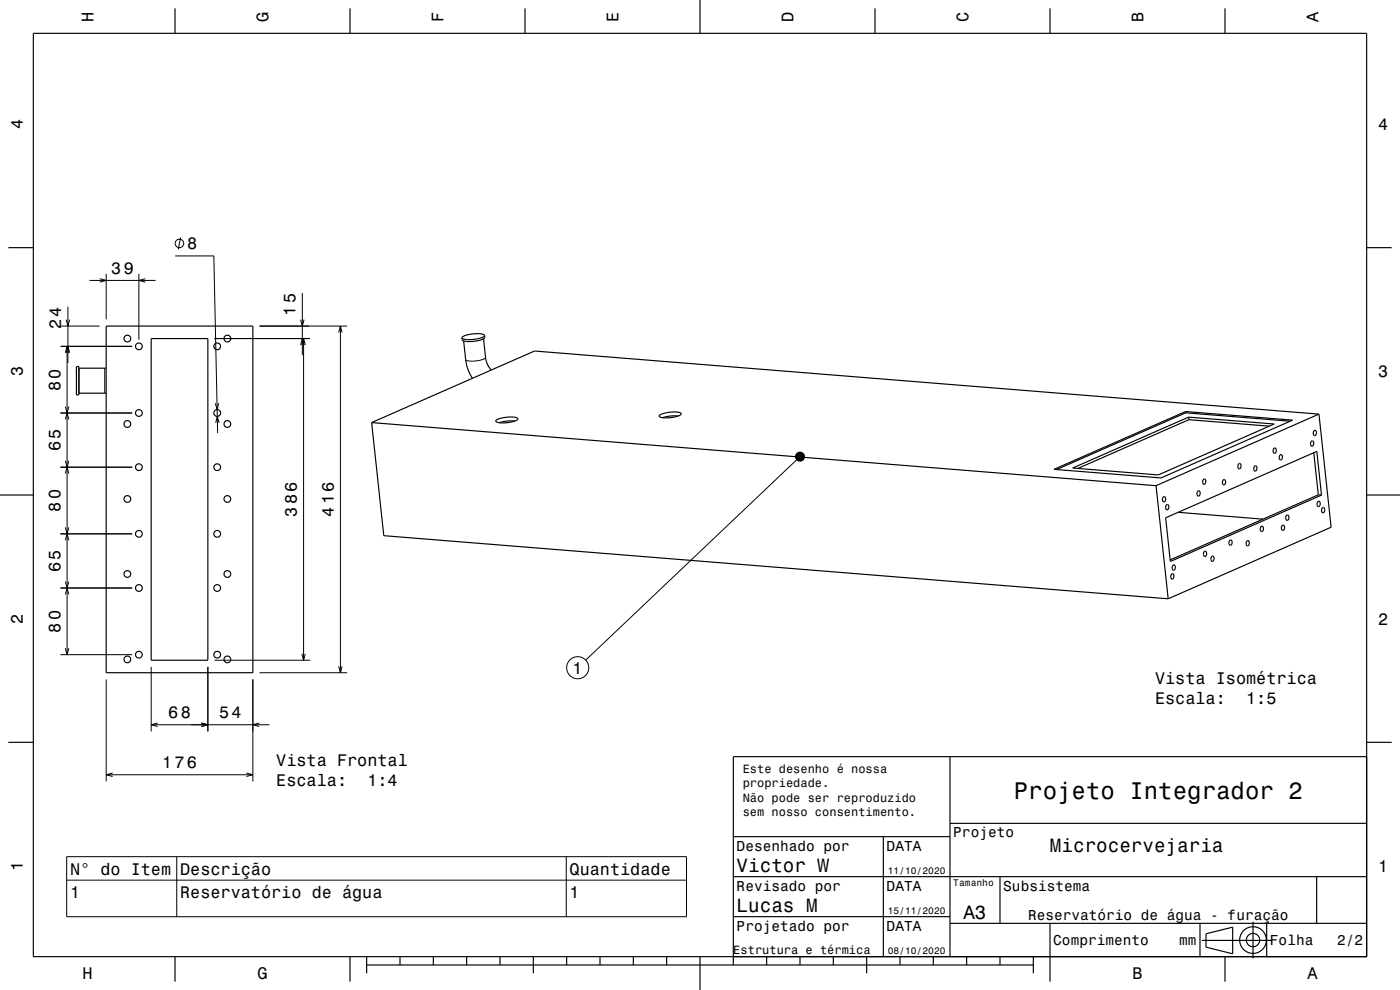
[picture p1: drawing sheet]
<svg xmlns="http://www.w3.org/2000/svg" width="420mm" height="297mm" viewBox="0 0 420 297" stroke-linecap="round" stroke-linejoin="round" font-family="sans-serif">
<g fill="none" stroke="#000" stroke-width=".3">
<path d="M52.5 76.8h11.6l1.2 53.1M54.2 71.3l-.7 3.5M18.4 97.8h11.5M19.9 95.9l.5 1.9 .5-1.9M20.4 92v16.9M26.9 84.1h19.8M29.9 83.6l2 .5-2 .5M31.9 82.1v13.7M41.7 82.1v19.8M43.6 83.6l-1.9 .5 1.9 .5M77.9 97.8h26.2M90.2 95.9l.5 1.9 .5-1.9"/>
<path d="M90.7 87.9v18.7M101.6 99.8l.5-2 .5 2M102.1 97.8v104M18.1 103.9h21.6M19.6 105.8l.5-1.9 .5 1.9M19.9 105.8l.5-1.9 .5 1.9M20.1 103.9v92.5M31.4 110.5v7.5M64.4 101.6h28.7M90.2 103.5l.5-1.9 .5 1.9M90.6 103.5l.5-1.9 .5 1.9M91.1 101.6v96.5"/>
<path d="M145.7 107.2a6.5 6.5 0 0 1-5.1 1.1l-.9-.4M18.1 123.9h21.6M19.6 125.8l.5-1.9 .5 1.9M19.6 138.2l.5 2 .5-2M19.6 122l.5 1.9 .5-1.9M65.6 120.9l-.5 2-.5-1.9M65.7 126.8l-.5-1.9-.5 2M240 137l-64.3 61M18.1 140.2h21.6M19.6 142.1l.5-1.9 .5 1.9M19.6 158.2l.5 2 .5-2M18.1 176.4h21.6"/>
<path d="M18.1 160.2h21.6M19.6 178.3l.5-1.9 .5 1.9M19.6 162.1l.5-1.9 .5 1.9M19.6 174.5l.5 1.9 .5-1.9M18.1 196.4h21.6M19.6 194.5l.5 1.9 .5-1.9M64.4 198.1h28.7M90.6 196.1l.5 2 .5-2M101.6 199.9l.5 1.9 .5-1.9M31.9 203.8v30.6M45.4 200.1v19.3M45.4 217.4h35.5"/>
<path d="M47.3 216.9l-1.9 .5 1.9 .5M60.4 216.9l2 .5-2 .5M62.4 200.1v19.3M75.9 203.8v30.6M77.8 216.9l-1.9 .5 1.9 .5M77.9 201.8h26.2M31.9 232.4h44M33.8 231.9l-1.9 .5 1.9 .5M73.9 231.9l2 .5-2 .5M20 257h186v18h-186zM53 257v18M169.9 257v18"/>
<path d="M20 264h186"/>
<circle cx="53.8" cy="73" r="1.28"/>
<circle cx="173.3" cy="200.3" r="3.3"/>
</g>
<g fill="none" stroke="#000" stroke-width=".35">
<path d="M10 10h400v277h-400zM52.5 2.5v7.5M105 2.5v7.5M157.5 2.5v7.5M210 0v10M262.5 2.5v7.5M315 2.5v7.5M367.5 2.5v7.5M2.5 74.3h7.5M410 74.3h7.5M31.9 97.8h44v104h-44zM22.9 110h.8v8.5h-.8z"/>
<path d="M23.7 110.5h8.2M23.7 118h8.2M45.4 101.6h17v96.5h-17zM139.1 102.3l.8 7 .6 1.9 1.2 2.3M145.1 101.6l.7 6.5 .6 1.5 1 1.4M145.4 100.6a6.6 6.6 0 0 0-5.3-.1l-1.1 .4-.4 .5M145.4 100.6a6.3 6.3 0 0 1-5 1.3l-1.3-.2-.5-.3M145.4 100.6v.6a6.2 6.2 0 0 1-4.9 1.3l-1.7-.3-.2-.8M111.5 126.8l3.6 33.9 235.4 18.9M111.5 126.8l235.3 18.9M148.8 126.1l1.5-.6 2.1-.4 2 .1 1 .4-.5 .5-1.3 .4-3.3 .4a1.1 1.1 0 0 1-1.5-.7zM154.4 126.3h-2.3l-2.3 .5"/>
<path d="M197.9 124.6l1.6-.7 2.5-.3a2.09 2.09 0 0 1 2.4 .6l-1.4 .7-2.8 .5a2.36 2.36 0 0 1-2.5-.6zM203.5 124.8h-2.3l-2.4 .5M355.7 123.5v.3M355.7 123.8l-38.7 17.1M355.7 123.8l31.3 2.6M356.6 125.1l.1 .8M356.7 125.9l24.1 2M356.7 125.9l-33.3 14.6M371.6 139.2a.52 .52 0 0 1 .7 0 .52 .52 0 0 1 0 .7 .55 .55 0 0 1-.6 .7 .55 .55 0 0 1-.3-.8zM376.4 139.9a.52 .52 0 0 1 .7 0 .52 .52 0 0 1 0 .7 .55 .55 0 0 1-.6 .7 .55 .55 0 0 1-.4-.8zM382.2 134.5a.75 .75 0 0 1 .8 .6 .75 .75 0 0 1-.5 .9 .82 .82 0 0 1-.6-.7 .82 .82 0 0 1 .3-.8zM384 136.5a.52 .52 0 0 1 .7 .1 .52 .52 0 0 1 0 .7 .55 .55 0 0 1-.6 .7 .55 .55 0 0 1-.3-.9z"/>
<path d="M393.4 132.4a.52 .52 0 0 1 .7 .1 .52 .52 0 0 1 0 .6 .55 .55 0 0 1-.6 .8 .55 .55 0 0 1-.3-.9zM394.1 135.8l1.4 12.7M394.2 129.2a.75 .75 0 0 1 .9 .6 .75 .75 0 0 1-.6 .9 .82 .82 0 0 1-.6-.6 .82 .82 0 0 1 .3-.9zM395.7 124.2l3.6 34-48.8 21.4M395.7 124.2l-235.3-18.9-48.9 21.5M395.7 124.2l-48.9 21.5M0 148.5h10M316.2 140.8l39.5-17.3 32.1 2.5-39.5 17.4zM321.8 140.4l34.8-15.3 25.7 2.1-34.8 15.3zM346.8 145.7l3.7 33.9M349 149.1a.52 .52 0 0 1 .7 .1 .52 .52 0 0 1 0 .6 .55 .55 0 0 1-.6 .8 .55 .55 0 0 1-.4-.9zM349.7 155.3l45.3-19.9 1.5 13.1-45.4 20z"/>
<path d="M350 151.5a.52 .52 0 0 1 .6 .1 .52 .52 0 0 1 .1 .6 .55 .55 0 0 1-.6 .8 .55 .55 0 0 1-.4-.9zM353.4 153.7l25.5 2M359.4 147.3a.52 .52 0 0 1 .6 .1 .52 .52 0 0 1 0 .7 .55 .55 0 0 1-.5 .7 .55 .55 0 0 1-.4-.8zM361 143.8a.52 .52 0 0 1 .7 .1 .52 .52 0 0 1 0 .7 .55 .55 0 0 1-.6 .7 .55 .55 0 0 1-.3-.9zM367 144a.52 .52 0 0 1 .7 .1 .52 .52 0 0 1 0 .6 .55 .55 0 0 1-.6 .8 .55 .55 0 0 1-.4-.9zM378.3 158a.52 .52 0 0 1 .7 .1 .52 .52 0 0 1 0 .6 .55 .55 0 0 1-.6 .8 .55 .55 0 0 1-.3-.9zM384.7 157.7a.75 .75 0 0 1 .8 .5 .75 .75 0 0 1-.5 .9 .82 .82 0 0 1-.6-.6 .82 .82 0 0 1 .3-.8zM386 154.6a.52 .52 0 0 1 .6 .1 .52 .52 0 0 1 .1 .7 .55 .55 0 0 1-.6 .7 .55 .55 0 0 1-.4-.9zM395.4 150.5a.52 .52 0 0 1 .6 .1 .52 .52 0 0 1 .1 .6 .55 .55 0 0 1-.6 .8 .55 .55 0 0 1-.4-.9zM395.5 148.5h1M395.5 148.5l-44.4 19.5M396.7 152.4a.75 .75 0 0 1 .8 .6 .75 .75 0 0 1-.5 .8 .82 .82 0 0 1-.6-.6 .82 .82 0 0 1 .3-.8z"/>
<path d="M410 148.5h10M351.5 172.2a.52 .52 0 0 1 .6 .1 .52 .52 0 0 1 .1 .7 .55 .55 0 0 1-.6 .7 .55 .55 0 0 1-.4-.9zM351.9 169.6a.52 .52 0 0 1 .7 .1 .52 .52 0 0 1 0 .6 .55 .55 0 0 1-.6 .8 .55 .55 0 0 1-.4-.9zM361.3 165.5a.52 .52 0 0 1 .7 0 .52 .52 0 0 1 0 .7 .55 .55 0 0 1-.6 .7 .55 .55 0 0 1-.4-.8zM363.5 166.9a.52 .52 0 0 1 .7 .1 .52 .52 0 0 1 0 .7 .55 .55 0 0 1-.6 .7 .55 .55 0 0 1-.3-.8zM368.9 162.1a.52 .52 0 0 1 .7 .1 .52 .52 0 0 1 0 .7 .55 .55 0 0 1-.6 .7 .55 .55 0 0 1-.3-.9zM374.1 162.3a.52 .52 0 0 1 .7 .1 .52 .52 0 0 1 0 .7 .55 .55 0 0 1-.6 .7 .55 .55 0 0 1-.4-.9zM2.5 222.7h7.5M285 227v60M410 222.7h7.5M410 227h-190v62.5M220 251h65"/>
<path d="M265 251v36M285 247h125M220 275h65M220 263h190M285 277h125M300 263v14M315 277v17.5M360 277v10M375.9 276.5v11M380 277v10M395 263v14M52.5 287v7.5"/>
<path d="M105 287v7.5M110 289.5h200M110 287v5M120 287v2.5M130 287v2.5M140 287v2.5M150 287v2.5M160 287v5M170 287v2.5M180 287v2.5M190 287v2.5M200 287v2.5"/>
<path d="M210 287v10M230 287v2.5M240 287v2.5M250 287v2.5M260 287v5M270 287v2.5M280 287v2.5M290 287v2.5M300 287v2.5M310 287v5M360.5 282.1h21M361.8 280.1l8-2v8l-8-2z"/>
<path d="M367.5 287v7.5"/>
<circle cx="38.2" cy="101.6" r="1.01"/>
<circle cx="41.7" cy="103.9" r="1.01"/>
<circle cx="65.2" cy="103.9" r="1.01"/>
<circle cx="68.2" cy="101.6" r="1.01"/>
<circle cx="38.2" cy="127.2" r="1.01"/>
<circle cx="41.7" cy="123.9" r="1.01"/>
<circle cx="65.2" cy="123.9" r="1.01"/>
<circle cx="68.2" cy="127.2" r="1.01"/>
<circle cx="38.2" cy="149.7" r="1.01"/>
<circle cx="41.7" cy="140.2" r="1.01"/>
<circle cx="65.2" cy="140.2" r="1.01"/>
<circle cx="68.2" cy="149.7" r="1.01"/>
<circle cx="38.2" cy="172.2" r="1.01"/>
<circle cx="41.7" cy="176.4" r="1.01"/>
<circle cx="41.7" cy="160.2" r="1.01"/>
<circle cx="65.2" cy="176.4" r="1.01"/>
<circle cx="65.2" cy="160.2" r="1.01"/>
<circle cx="68.2" cy="172.2" r="1.01"/>
<circle cx="38.2" cy="197.8" r="1.01"/>
<circle cx="41.7" cy="196.4" r="1.01"/>
<circle cx="65.2" cy="196.4" r="1.01"/>
<circle cx="68.2" cy="197.8" r="1.01"/>
<circle cx="375.9" cy="282" r="4"/>
<circle cx="375.9" cy="282" r="2"/>
</g>
<circle cx="240" cy="137" r="1.5" fill="#000"/>
<text font-size="7.2" x="304.1" y="239.6">Projeto Integrador 2</text>
<g font-size="5.8">
<text x="315" y="255.6">Microcervejaria</text>
<text x="221" y="261.6">Victor W</text>
<text x="221" y="273.6">Lucas M</text>
<text x="289" y="275.6">A3</text>
</g>
<g font-size="5">
<text x="28.1" y="6.5" transform="rotate(-90 28.1 6.5)">H</text>
<text x="80.6" y="6.5" transform="rotate(-90 80.6 6.5)">G</text>
<text x="133.1" y="6.5" transform="rotate(-90 133.1 6.5)">F</text>
<text x="185.6" y="6.5" transform="rotate(-90 185.6 6.5)">E</text>
<text x="238.1" y="6.5" transform="rotate(-90 238.1 6.5)">D</text>
<text x="290.6" y="6.5" transform="rotate(-90 290.6 6.5)">C</text>
<text x="343.1" y="6.5" transform="rotate(-90 343.1 6.5)">B</text>
<text x="395.6" y="6.5" transform="rotate(-90 395.6 6.5)">A</text>
<text x="6.8" y="38.7" transform="rotate(-90 6.8 38.7)">4</text>
<text x="413.5" y="39">4</text>
<text x="56.1" y="74.8">8</text>
<text x="33.4" y="82.1">39</text>
<text x="88.7" y="94.7" transform="rotate(-90 88.7 94.7)">15</text>
<text x="18.4" y="98.8" transform="rotate(-90 18.4 98.8)">24</text>
<text x="6.8" y="112.9" transform="rotate(-90 6.8 112.9)">3</text>
<text x="413.5" y="113.2">3</text>
<text x="18.1" y="117.3" transform="rotate(-90 18.1 117.3)">80</text>
<text x="18.1" y="135.4" transform="rotate(-90 18.1 135.4)">65</text>
<text x="18.1" y="153.5" transform="rotate(-90 18.1 153.5)">80</text>
<text x="89.1" y="155.1" transform="rotate(-90 89.1 155.1)">386</text>
<text x="100.1" y="155.1" transform="rotate(-90 100.1 155.1)">416</text>
<text x="18.1" y="171.7" transform="rotate(-90 18.1 171.7)">65</text>
<text x="6.8" y="187.1" transform="rotate(-90 6.8 187.1)">2</text>
<text x="18.1" y="189.8" transform="rotate(-90 18.1 189.8)">80</text>
<text x="413.5" y="187.4">2</text>
<text x="171.8" y="202.1">1</text>
<text x="346.5" y="205.1">Vista Isométrica</text>
<text x="50.5" y="215.4">68</text>
<text x="65.7" y="215.4">54</text>
<text x="346.5" y="211.1">Escala:</text>
<text x="373.8" y="211.1">1:5</text>
<text x="48.6" y="230.4">176</text>
<text x="82.9" y="229.7">Vista Frontal</text>
<text x="82.9" y="235.7">Escala:</text>
<text x="110.2" y="235.7">1:4</text>
<text x="6.8" y="261.3" transform="rotate(-90 6.8 261.3)">1</text>
<text x="21" y="262.4">N° do Item</text>
<text x="54" y="262.4">Descrição</text>
<text x="170.9" y="262.4">Quantidade</text>
<text x="413.5" y="261.6">1</text>
<text x="21" y="269.4">1</text>
<text x="54" y="269.4">Reservatório de água</text>
<text x="170.9" y="269.4">1</text>
<text x="24.7" y="293.8">H</text>
<text x="77.2" y="293.8">G</text>
<text x="339.7" y="293.8">B</text>
<text x="392.2" y="293.8">A</text>
</g>
<g font-size="4.3">
<text x="286" y="251.2">Projeto</text>
<text x="221" y="255.2">Desenhado por</text>
<text x="266" y="255.2">DATA</text>
<text x="221" y="267.2">Revisado por</text>
<text x="266" y="267.2">DATA</text>
<text x="301" y="267.2">Subsistema</text>
<text x="308.5" y="276">Reservatório de água - furação</text>
<text x="221" y="279.2">Projetado por</text>
<text x="266" y="279.2">DATA</text>
<text x="316" y="283.6">Comprimento</text>
<text x="353.8" y="283.6">mm</text>
<text x="381" y="283.6">Folha</text>
<text x="401.2" y="283.6">2/2</text>
</g>
<g font-size="3.6">
<text x="222.8" y="231.8">Este desenho é nossa</text>
<text x="222.8" y="236.1">propriedade.</text>
<text x="222.8" y="240.5">Não pode ser reproduzido</text>
<text x="222.8" y="244.8">sem nosso consentimento.</text>
<text x="220" y="286.1">Estrutura e térmica</text>
</g>
<g font-size="2.9">
<text x="266.3" y="262.3">11/10/2020</text>
<text x="286" y="265.8">Tamanho</text>
<text x="266.3" y="274.3">15/11/2020</text>
<text x="266.3" y="286.3">08/10/2020</text>
</g>
</svg>
